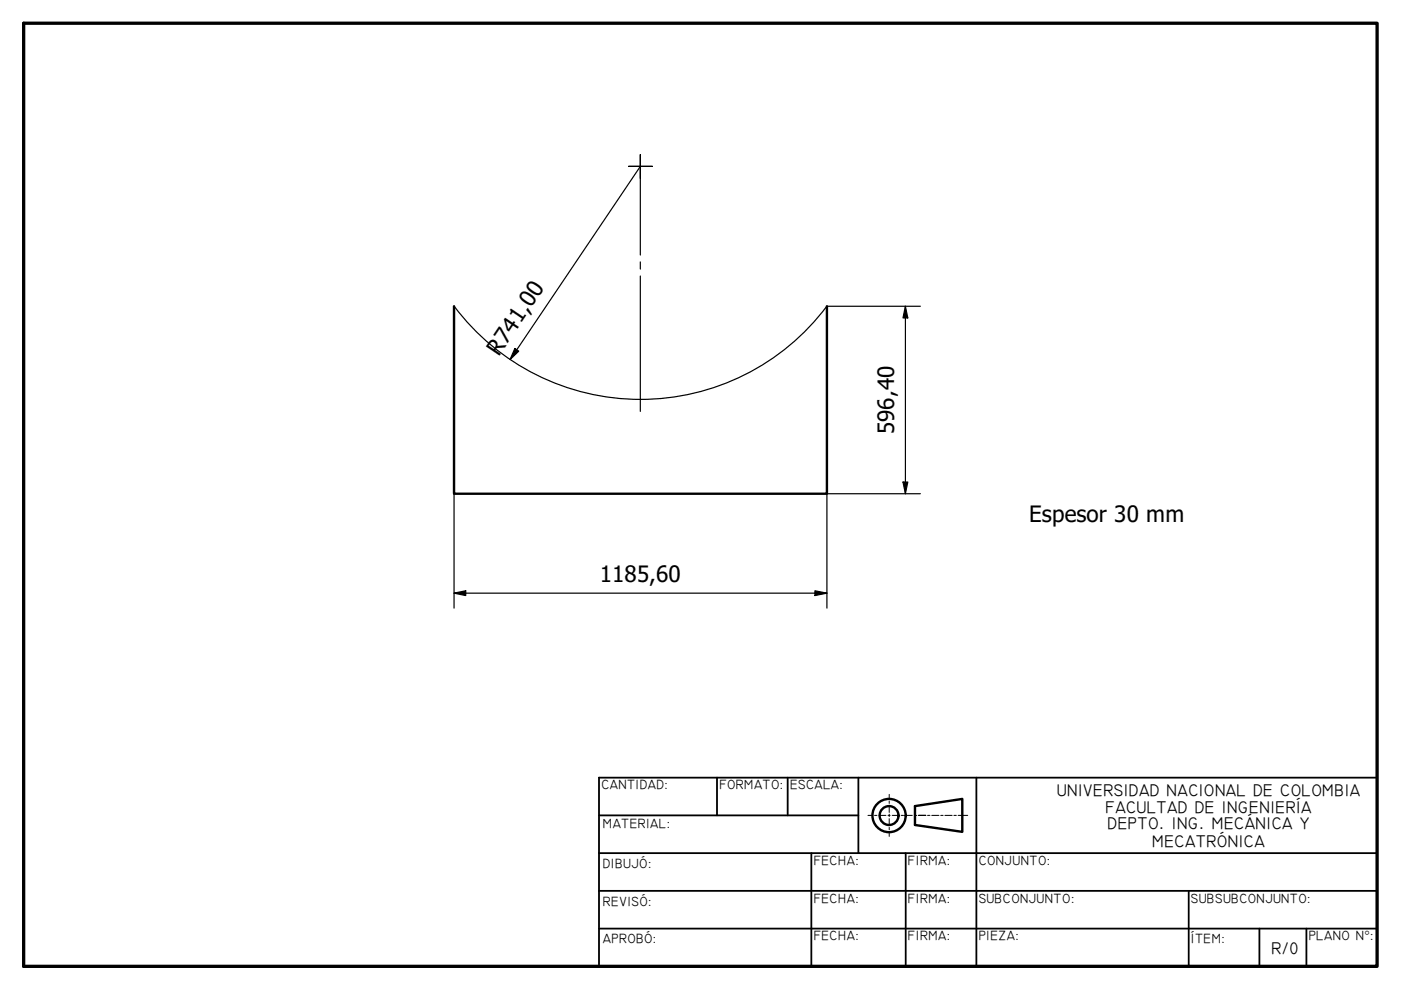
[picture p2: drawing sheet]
<svg xmlns="http://www.w3.org/2000/svg" width="297mm" height="210mm" viewBox="0 0 297 210" stroke-linecap="round" stroke-linejoin="round" font-family="sans-serif">
<!-- layer: Visible (ISO) -->
<path d="M96.3 64.9v39.8h79v-39.8" fill="none" stroke="#000" stroke-width=".51"/>
<!-- layer: Border (ISO) -->
<path d="M5 4.9h287v200h-287z" fill="none" stroke="#000" stroke-width=".7"/>
<!-- layer: Title (ISO) -->
<g fill="none" stroke="#000" stroke-width=".38">
<path d="M127 172.9h55M127 164.9h165v40h-165zM152 164.9v8M167 164.9v8M182 164.9v15.9M207 164.9v40M127 180.9h165M127 188.9h165M127 196.9h165M172 180.9v24M192 180.9v24M252 188.9v16"/>
<path d="M267 196.9v8M277 196.9v8"/>
</g>
<g fill="none" stroke="#000" stroke-width=".21">
<path d="M184 172.9h1M185.4 172.9h.5M186.4 172.9h1.4M188.3 172.9h.4M188.5 168.4v1.1M188.5 176.4v.9M188.5 169.8v.5M188.5 170.7v1.5M188.5 172.6v.5M188.5 173.6v1.4M188.5 175.4v.5M189.2 172.9h1.4"/>
<path d="M191.1 172.9h.5M192 172.9h1.4M193.9 172.9h.5M194.8 172.9h1.5M196.7 172.9h.5M197.5 172.9h1.6M199.5 172.9h.5M200.3 172.9h1.6M202.2 172.9h.6M203.1 172.9h2.1"/>
</g>
<g fill="none" stroke="#000" stroke-width=".51">
<path d="M194 170.9l10-1.5v7l-10-1.5z"/>
<circle cx="188.5" cy="172.9" r="3.5"/>
<circle cx="188.5" cy="172.9" r="2"/>
</g>
<!-- layer: Sketch Geometry (ISO) -->
<path d="M96.3 64.9a49.4 49.4 0 0 0 79 0M194.8 172.9h1.5" fill="none" stroke="#000" stroke-width=".25"/>
<!-- layer: Dimension (ISO) -->
<path d="M135.8 35.3l-27.7 40.9M109.2 73.9l.8 .6-1.9 1.7zM175.3 64.9h19.8M192 64.9l.5 2.5h-1zM192 64.9v39.8M96.3 104.7v24.2M191.5 102.2h1l-.5 2.5zM195.1 104.7h-19.8v24.2M96.3 125.8l2.4-.5v1zM96.3 125.8h79M172.8 125.3l2.5 .5-2.5 .5z" fill="none" stroke="#000" stroke-width=".25"/>
<g fill="#000">
<path d="M109.2 73.9l.8 .6-1.9 1.7z" fill-rule="evenodd"/>
<path d="M192 64.9l.5 2.5h-1z" fill-rule="evenodd"/>
<path d="M191.5 102.2h1l-.5 2.5z" fill-rule="evenodd"/>
<path d="M96.3 125.8l2.4-.5v1z" fill-rule="evenodd"/>
<path d="M172.8 125.3l2.5 .5-2.5 .5z" fill-rule="evenodd"/>
</g>
<!-- layer: Center Mark (ISO) -->
<path d="M133.3 35.3h2.5h-2.5M135.8 32.8v2.5v-2.5M135.8 37.8v-2.5v18.8M138.3 35.3h-2.5h2.5M135.8 55.5v1.6M135.8 58.5v28.7" fill="none" stroke="#000" stroke-width=".25"/>
<g font-size="4.8">
<text x="105.7" y="75.6" transform="rotate(-56 105.7 75.6)">R741,00</text>
<text x="189.5" y="92.1" transform="rotate(-90 189.5 92.1)">596,40</text>
<text x="218.2" y="110.7">Espesor 30 mm</text>
<text x="127.2" y="123.4">1185,60</text>
</g>
<g font-size="3.6">
<text x="224.1" y="168.7">UNIVERSIDAD NACIONAL DE COLOMBIA</text>
<text x="234.4" y="172.3">FACULTAD DE INGENIERÍA</text>
<text x="234.8" y="175.9">DEPTO. ING. MECÁNICA Y</text>
<text x="244.3" y="179.5">MECATRÓNICA</text>
<text x="269.6" y="202.2">R/0</text>
</g>
<g font-size="2.9">
<text x="127.5" y="167.4">CANTIDAD:</text>
<text x="152.5" y="167.4">FORMATO:</text>
<text x="167.5" y="167.4">ESCALA:</text>
<text x="127.8" y="175.5">MATERIAL:</text>
<text x="127.8" y="184">DIBUJÓ:</text>
<text x="172.5" y="183.4">FECHA:</text>
<text x="192.5" y="183.4">FIRMA:</text>
<text x="207.5" y="183.4">CONJUNTO:</text>
<text x="127.8" y="192">REVISÓ:</text>
<text x="172.5" y="191.4">FECHA:</text>
<text x="192.5" y="191.4">FIRMA:</text>
<text x="207.5" y="191.4">SUBCONJUNTO:</text>
<text x="252.5" y="191.4">SUBSUBCONJUNTO:</text>
<text x="127.8" y="200">APROBÓ:</text>
<text x="172.5" y="199.4">FECHA:</text>
<text x="192.5" y="199.4">FIRMA:</text>
<text x="207.5" y="199.4">PIEZA:</text>
<text x="252.5" y="200">ÍTEM:</text>
<text x="277.5" y="199.4">PLANO N°:</text>
</g>
</svg>
